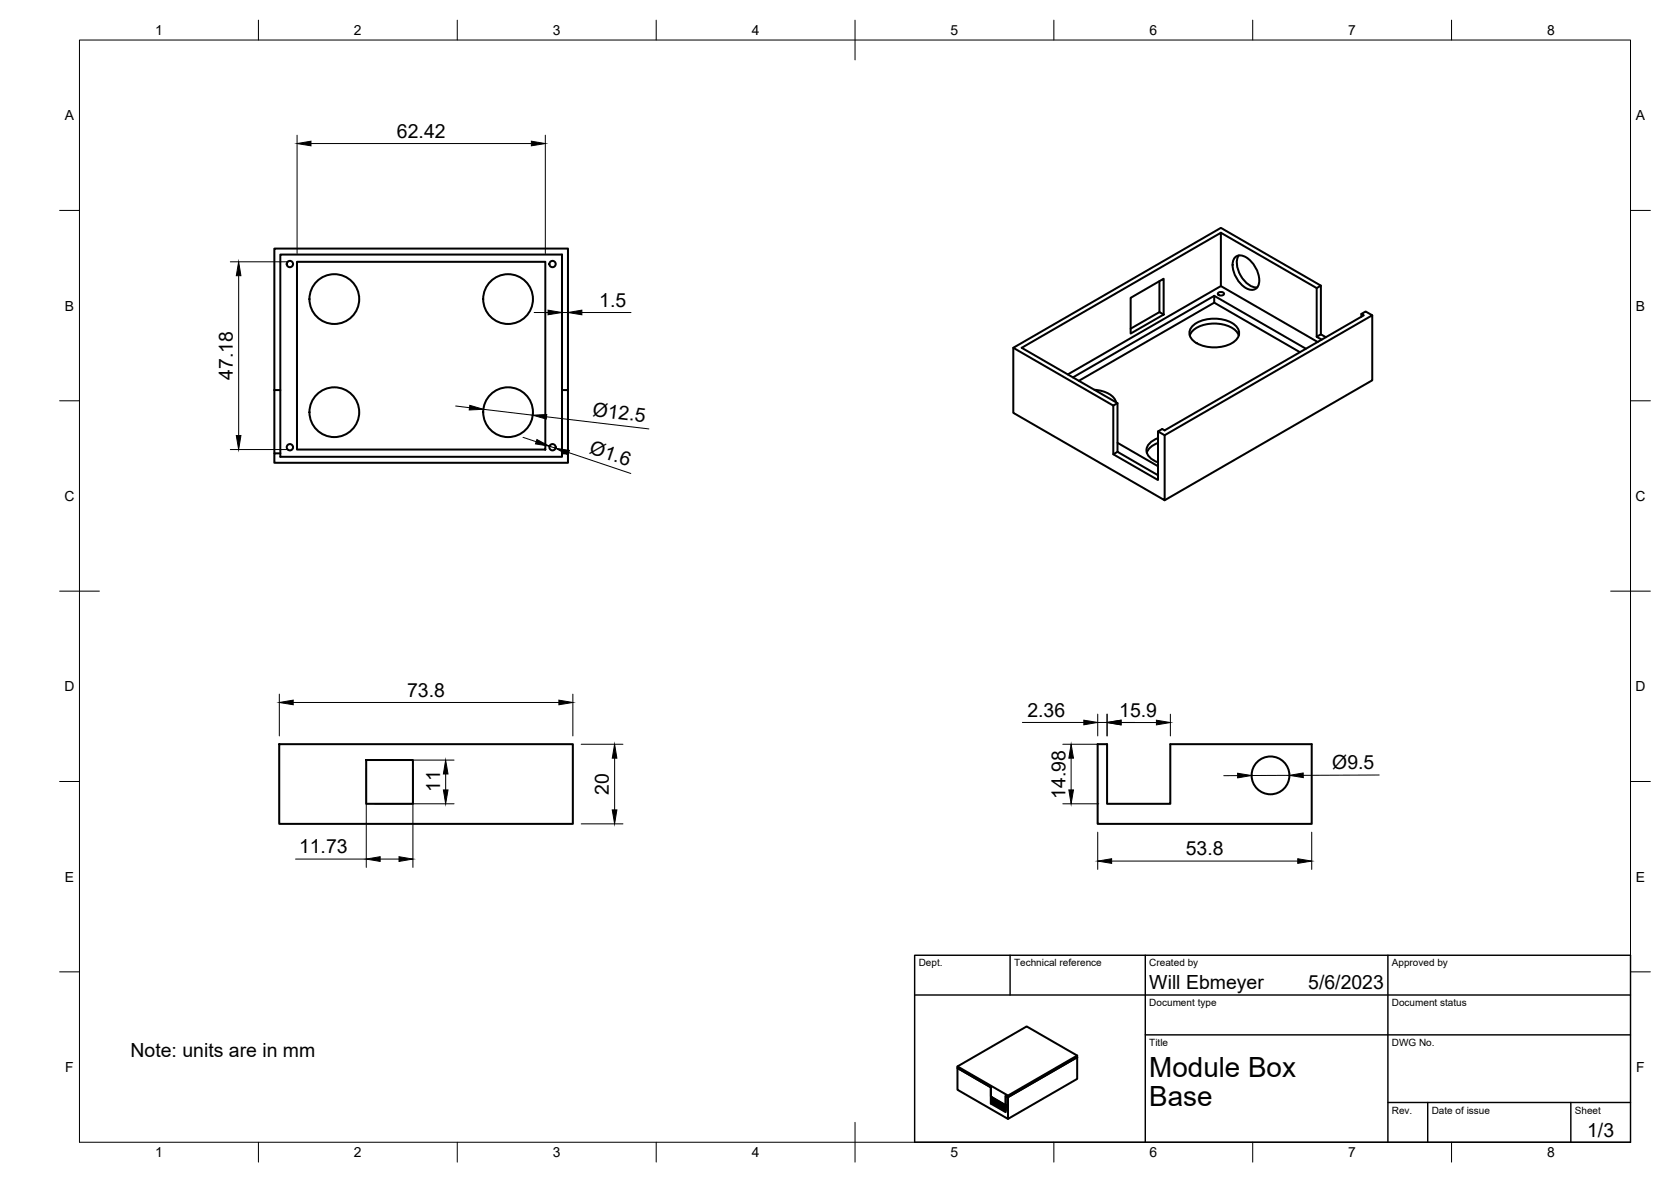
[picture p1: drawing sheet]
<svg xmlns="http://www.w3.org/2000/svg" width="420mm" height="297mm" viewBox="0 0 420 297" stroke-linecap="round" stroke-linejoin="round" font-family="sans-serif">
<!-- layer: Visible -->
<g fill="none" stroke="#000" stroke-width=".51">
<path d="M307 58.5l24.1 13.9 1-.6-25.1-14.5-52.2 30.1 25.1 14.5M74.7 65.8h62.4v47.2h-62.4zM284.3 74.9l8.3-4.9v9l-8.3 4.8zM291.5 70.7v7.7M292.6 79l-1.1-.6-7.2 4.2M305.3 74.3v1.8l-34 19.6M305.3 74.3l-35.5 20.5M305.3 74.3l23.1 13.3M305.3 76.1l21.6 12.4M306.3 73.7a.82 .82 0 0 1 .8-.4 .82 .82 0 0 1 .6 .7 .82 .82 0 0 1-.8 .3 .82 .82 0 0 1-.6-.6zM307 71.9v-13.4l-50.1 28.9 24.1 13.9v12.2l10.2 5.9M310.5 64.7a2.42 2.42 0 0 1 3.4 .3 6.7 6.7 0 0 1 2.5 6.8 1.99 1.99 0 0 1-3.1 .6 6.8 6.8 0 0 1-3.1-7.2z"/>
<path d="M311.5 64.2a5.2 5.2 0 0 0 .9 5.8l1 1.1a3.7 3.7 0 0 0 2.7 1.1M331.1 72.4v12.2l1.2 .8M332.1 71.8v12.2M342.3 78.9v.7M345 79.2v16.4l-52.2 30.1M69 98v-35.5h73.8v35.5h-1.5v-34h-70.8v50.8h70.8v-.9h1.5v2.4h-73.8v-2.4h1.5M69 98h1.5M69 98v15.9M141.3 98v15.9M142.8 98v15.9M254.8 87.4v16.3l38 22v-16.3M275.2 98a5.6 5.6 0 0 1 5.4 3.1"/>
<path d="M299.2 84.3a5.7 5.7 0 0 1 5.1-2.9 7.7 7.7 0 0 1 6.9 2.3l.3 .6M300.2 81.6a9.3 9.3 0 0 1 10.3 0 2.6 2.6 0 0 1 1 2.6 2.6 2.6 0 0 1-1.8 2 9.5 9.5 0 0 1-9.5-.5 2.46 2.46 0 0 1 0-4.1zM331.1 84.6l1-.6 1.3 .7M331.3 85.9l-24.3-14-38.5 22.2M279.9 101.9v12.3l11.3 6.4v-12.2M281 111.3l10.2 5.9M281 101.3l-1.1 .6M281 113.5l-1.1 .7M291.2 108.4l1-.6 .6 .3 50.1-28.9-.6-.3 1.1-.6 1.6 .9-52.2 30.2zM291.2 110.1a3.4 3.4 0 0 0-2.9 3.6 4.2 4.2 0 0 0 2.9 2.5M291.2 111.3l-.7 .3a3.9 3.9 0 0 0-2.1 2.1M70.2 187h73.8v20h-73.8z"/>
<path d="M92.1 191h11.7v11h-11.7zM276 187h2.4v15h15.9v-15h35.5v20h-53.8zM249.5 276.9h.1M249.5 277.1l-.4 .2M249.5 276.6h.1M249.5 276l.2 .1M249.6 276.2l.2 .1M249.7 276l-.2 .1M249.7 276.2l-.2 .2M249.7 276.2l.2 .1M249.9 276.1h-.1M249.9 277.2l-.4-.8v.7l3.2 1.8 .2-.1"/>
<path d="M249.9 277.2l2.7 1.6 .3-.5M249.9 276.1l-.1 .1M249.9 277.2h.1M250.1 276.3l-.4 .2M250.3 277l-.3 .1 .3 .2M250.3 276.4l-.6 .3M250.4 277.2l.1 .3-.2-.2M250.6 276.5l-.4 .4 .6-.2M250.8 277.3l-.3 .2 .4 .2M250.9 277.7l.1-.2 .1 .3zM251.1 276.8l-.8 .5M251.2 276.9l-.5 .2 .1 .2 .6-.3"/>
<path d="M251.4 277.7l-.3 .1 .4 .2M251.6 277.9l.1 .2-.2-.1zM251.7 277.2l-.7 .3M251.8 277.2l-.4 .2v.2l.6-.3M252 278l-.3 .1 .4 .2M252.1 278.3l.2 .2M252.2 278.2l-.1 .1M252.3 277.5l-.7 .4M252.3 278.5l.4 .2M252.3 277.5l-.4 .3 .1 .2 .6-.3M252.6 278.3l-.3 .2M252.9 277.9l-3.4-1.9v-.2v1.3l3.4 2"/>
<path d="M252.9 277.8l-.7 .4 .1 .3M252.9 278.8h.1M252.9 277.9h.1M252.9 277.7h.1M252.9 277.9l-.4 .4 .4-.1M270.8 265.7l-17.4 10-.5-.3v4.1l-3.8-2.2v-4.1l-8.4-4.8v5.5l12.7 7.3v-5.9l-12.7-7.3v.4l8.5 4.9v2.3l3.7 2.1M270.8 265.7v5.4l-17.4 10.1M270.8 265.7l-17.4 10-.5-.3v2.3M270.8 265.7v-.4l-12.7-7.4-17.4 10.1M270.8 265.3l-17.4 10"/>
<circle cx="72.9" cy="66.4" r=".79"/>
<circle cx="84.1" cy="75.2" r="6.3"/>
<circle cx="127.8" cy="75.2" r="6.3"/>
<circle cx="138.9" cy="66.4" r=".79"/>
<circle cx="72.9" cy="112.4" r=".79"/>
<circle cx="84.1" cy="103.6" r="6.3"/>
<circle cx="127.8" cy="103.6" r="6.3"/>
<circle cx="138.9" cy="112.4" r=".79"/>
<circle cx="319.5" cy="194.9" r="4.8"/>
</g>
<!-- layer: BORDER -->
<g fill="none" stroke="#000" stroke-width=".25">
<path d="M20 10.1h390v276.9h-390zM65 5.1v5M115 5.1v5M165 5.1v5M215 5.1v10M265 5.1v5M315 5.1v5M365 5.1v5M15 52.9h5M410 52.9h5M15 100.7h5M410 100.7h5"/>
<path d="M15 148.6h10M405 148.6h10M15 196.4h5M410 196.4h5M15 244.2h5M410 244.2h5M65 287v5M115 287v5M165 287v5M215 282.1v9.9M265 287v5M315 287v5"/>
<path d="M365 287v5"/>
</g>
<!-- layer: TITLEBLOCK -->
<path d="M230 240.1h180v46.9h-180zM230 250h180M254 240.1v9.9M288 240.1v46.9M349 240.1v46.9M288 260.1h122M349 277.1h61M359 277.1v9.9M395 277.1v9.9" fill="none" stroke="#000" stroke-width=".36"/>
<!-- layer: FD_Dimensions -->
<g fill="none" stroke="#000" stroke-width=".25">
<path d="M74.7 34v29.7M78.2 36.1h55.4M137.1 34v29.7M57.9 65.8h14.7M60 69.3v40.2M134.3 78.5h3.5M141.3 78.5h1.5M146.3 78.5h12.4M57.9 113h14.7M114.6 102l3.4 .5M121.5 102.9l12.4 1.4M131.5 109.9l3.3 1.1"/>
<path d="M137.4 104.7l25.8 3.1M138.1 112.1l1.6 .5M143 113.7l15.6 5.3M70.2 174.4v10.5M73.7 176.5h66.8M144 174.4v10.5M276 179.5v5.4M278.4 179.5v5.4M294.3 179.5v5.4M92.1 193.1v24.9M94.2 191h20M103.8 193.1v24.9"/>
<path d="M112.1 194.5v4M146.1 187h10.5M154.5 190.5v13M257.1 181.6h15.4M267.2 187h9.1M269.3 190.5v8M276 181.6h2.4M281.9 181.6h8.9M281.9 181.6h3.5M311.2 194.9h-3.5M324.2 194.8l-9.5 .1M346.8 194.8h-19.1"/>
<path d="M74.3 215.9h17.8M94.2 202h20M95.6 215.9h4.7M146.1 207h10.5M267.2 202h9.1M276 209.1v9.4M279.5 216.4h46.8M329.8 209.1v9.4"/>
</g>
<g fill="#000" stroke="#000" stroke-width=".25">
<path d="M74.7 36.1l3.5-.6v1.1zM133.6 35.5l3.5 .6-3.5 .5zM60 65.8l.6 3.5h-1.2zM137.8 77.9l3.5 .6-3.5 .6zM142.8 78.5l3.5-.6v1.2zM59.4 109.5h1.2l-.6 3.5zM118.1 101.9l3.4 1-3.5 .1zM135 110.5l3.1 1.6-3.5-.5zM133.9 104.3l3.6-.1-.1 1.1zM139.7 112.6l3.5 .6-.4 1.1zM70.2 176.5l3.5-.6v1.2zM140.5 175.9l3.5 .6-3.5 .6z"/>
<path d="M112.1 191l.5 3.5h-1.1zM111.5 198.5h1.1l-.5 3.5zM154.5 187l.6 3.5h-1.2zM269.3 187l.6 3.5h-1.1zM268.8 198.5h1.1l-.6 3.5zM272.5 181l3.5 .6-3.5 .5zM278.4 181.6l3.5-.6v1.2zM278.4 181.6l3.5-.6v1.1zM290.8 181l3.5 .6-3.5 .6zM311.2 194.3l3.5 .6-3.5 .6zM324.2 194.8l3.5-.5v1.1zM92.1 215.9l3.5-.6v1.2z"/>
<path d="M100.3 215.3l3.5 .6-3.5 .6zM153.9 203.5h1.2l-.6 3.5zM276 216.4l3.5-.6v1.2zM326.3 215.8l3.5 .6-3.5 .6z"/>
</g>
<g font-size="7">
<text x="289" y="270.6">Module Box</text>
<text x="289" y="278.1">Base</text>
</g>
<g font-size="4.9">
<text x="99.8" y="34.6">62.42</text>
<text x="150.7" y="77.1">1.5</text>
<text x="58.5" y="95.4" transform="rotate(-90 58.5 95.4)">47.18</text>
<text x="148.9" y="104.5" transform="rotate(7 148.9 104.5)">Ø12.5</text>
<text x="147.9" y="113.8" transform="rotate(19 147.9 113.8)">Ø1.6</text>
<text x="102.4" y="175.1">73.8</text>
<text x="258.3" y="180.1">2.36</text>
<text x="281.4" y="180.1">15.9</text>
<text x="335" y="193.3">Ø9.5</text>
<text x="110.7" y="199" transform="rotate(-90 110.7 199)">11</text>
<text x="153.1" y="199.7" transform="rotate(-90 153.1 199.7)">20</text>
<text x="267.9" y="200.8" transform="rotate(-90 267.9 200.8)">14.98</text>
<text x="75.2" y="214.4">11.73</text>
<text x="298.2" y="214.9">53.8</text>
<text x="289" y="248.5">Will Ebmeyer</text>
<text x="329" y="248.5">5/6/2023</text>
<text x="32.8" y="265.6">Note: units are in mm</text>
<text x="399.1" y="285.7">1/3</text>
</g>
<g font-size="3.5">
<text x="39" y="8.8">1</text>
<text x="89" y="8.8">2</text>
<text x="139" y="8.8">3</text>
<text x="189" y="8.8">4</text>
<text x="239" y="8.8">5</text>
<text x="289" y="8.8">6</text>
<text x="339" y="8.8">7</text>
<text x="389" y="8.8">8</text>
<text x="16.3" y="30.2">A</text>
<text x="411.3" y="30.2">A</text>
<text x="16.3" y="78">B</text>
<text x="411.3" y="78">B</text>
<text x="16.2" y="125.9">C</text>
<text x="411.2" y="125.9">C</text>
<text x="16.2" y="173.7">D</text>
<text x="411.2" y="173.7">D</text>
<text x="16.3" y="221.6">E</text>
<text x="411.3" y="221.6">E</text>
<text x="16.4" y="269.4">F</text>
<text x="411.4" y="269.4">F</text>
<text x="39" y="290.8">1</text>
<text x="89" y="290.8">2</text>
<text x="139" y="290.8">3</text>
<text x="189" y="290.8">4</text>
<text x="239" y="290.8">5</text>
<text x="289" y="290.8">6</text>
<text x="339" y="290.8">7</text>
<text x="389" y="290.8">8</text>
</g>
<g font-size="2.5">
<text x="231" y="242.9">Dept.</text>
<text x="255" y="242.9">Technical reference</text>
<text x="289" y="242.9">Created by</text>
<text x="350" y="242.9">Approved by</text>
<text x="289" y="252.8">Document type</text>
<text x="350" y="252.8">Document status</text>
<text x="289" y="262.9">Title</text>
<text x="350" y="262.9">DWG No.</text>
<text x="350" y="279.9">Rev.</text>
<text x="360" y="279.9">Date of issue</text>
<text x="396" y="279.9">Sheet</text>
</g>
</svg>
